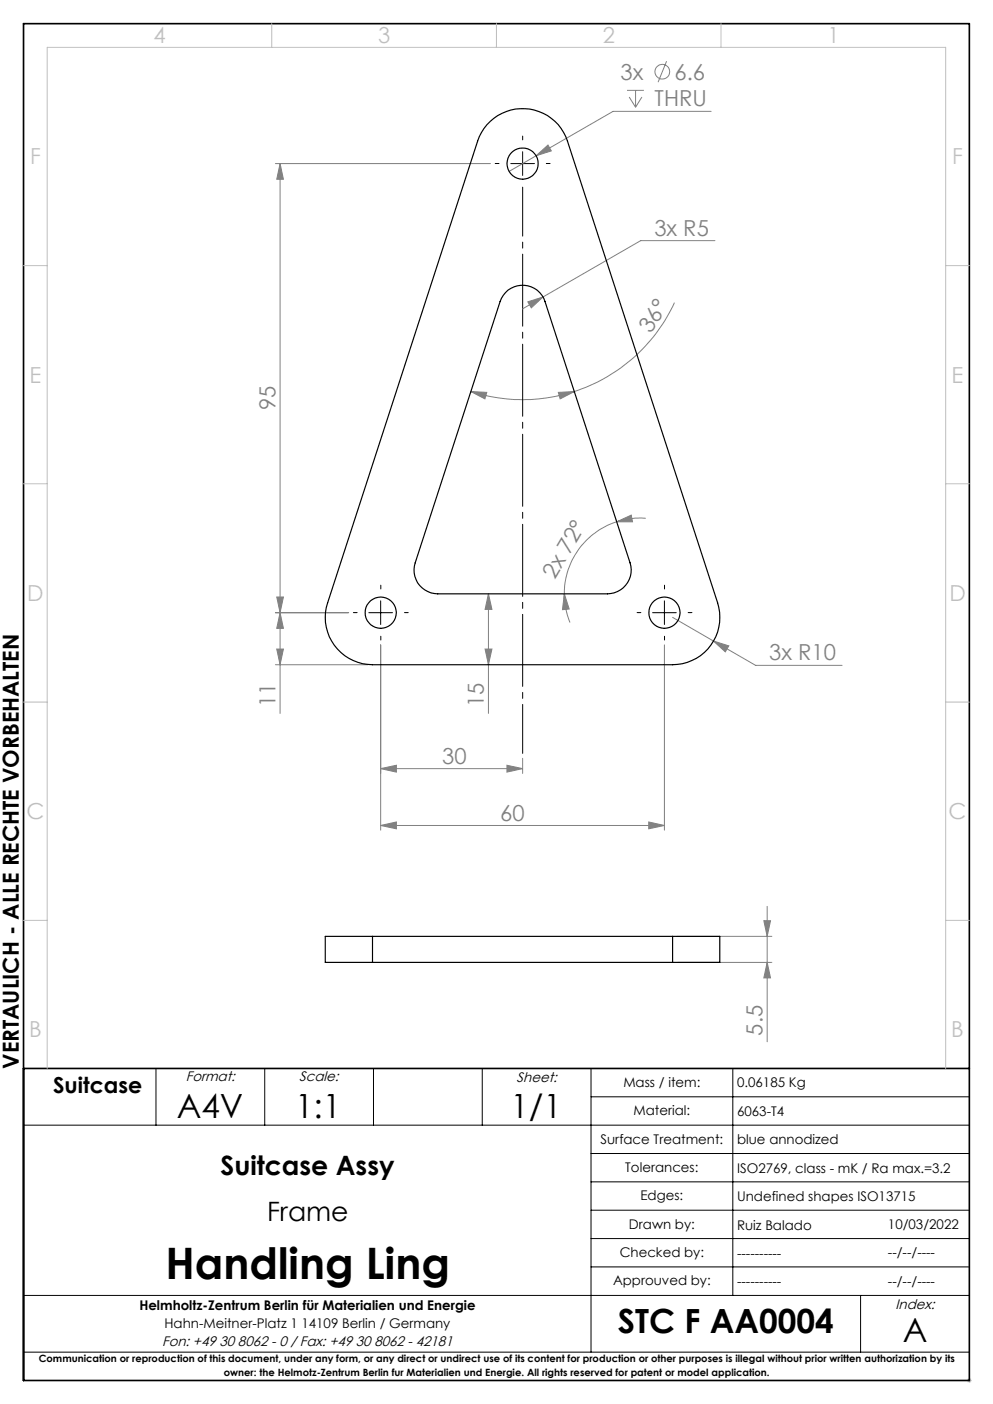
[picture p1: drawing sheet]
<svg xmlns="http://www.w3.org/2000/svg" width="210mm" height="297mm" viewBox="0 0 210 297" stroke-linecap="round" stroke-linejoin="round" font-family="sans-serif">
<g fill="none" stroke="#c0c0c0" stroke-width=".21">
<path d="M57.5 5v5M105 5v5M152.5 5v5M5 56.2h5M200 56.2h5M5 102.3h5M200 102.3h5M5 148.5h5M200 148.5h5M5 194.7h5M200 194.7h5M10 226v-216h190v216"/>
<path d="M204.5 292h1M204.6 291.7l.8 .7M205 291.5v1M205.4 291.7l-.8 .7"/>
</g>
<g fill="none" stroke="#000" stroke-width=".21">
<path d="M108 34.6h5M110.5 32.1v5M78 129.6h5M80.5 127.1v5M138 129.6h5M140.5 127.1v5M5 238h200M33 226v12M56 226v12M79 226v12M102 226v12M125 226v60"/>
<path d="M125 232h80M155 226v48M125 244h80M125 250h80M125 256h80M5 274h200M125 262h80M125 268h80M182 274v12M5 286h200"/>
</g>
<path d="M5 5h200v287h-200zM5 226h200" fill="none" stroke="#000" stroke-width=".35"/>
<g fill="none" stroke="#808080" stroke-width=".21">
<path d="M132.6 19.1h3.6M134.4 19.1v3.6M141 12.9l-1.8 4.5M58.2 34.6h45.5M59.2 34.6l.7 3.3h-1.4zM59.2 34.6v116.3M113.4 32.9l2.5-2.2 .7 1.2zM113.4 32.9l-5.7 3.4M133.1 20.5l1.3 2.2M135.7 20.5l-1.3 2.2M150.4 23.6h-20.8l-16.2 9.3M151.2 50.9h-15.7l-20.7 11.9"/>
<path d="M111.6 63.8l3.2-1-2.4 2.3zM114.8 62.8l-4.3 2.5M142.6 64a35.3 35.3 0 0 1-21.1 18.8M99.6 82.8l3.3 .2-.3 1.4zM99.6 82.8a35.5 35.5 0 0 0 21.9 0M118.1 83l3.4-.2-3 1.6zM130.4 110.4l3.1-1.4 .3 1.4zM130.4 110.4a15.9 15.9 0 0 0-11.1 15.2M136.6 109.6a15.8 15.8 0 0 0-6.2 .8M58.2 129.6h15.5M58.5 126.3h1.4l-.7 3.3zM58.5 137.3h1.4l-.7 3.3z"/>
<path d="M59.2 129.6l.7 3.3h-1.4zM80.5 136.4v39.2M102.6 137.3h1.4l-.7 3.3zM103.3 125.6l.7 3.3h-1.4zM103.3 125.6v25.3M119.3 125.6l1.1 3.2-1.4 .2zM119.3 125.6a15.7 15.7 0 0 0 1.2 6.1M140.5 136.4v39.2M142.2 130.6l17.6 10.2h18.3M150.9 135.6l3.2 1-.7 1.3zM58.2 140.6h19.6M80.5 174.6l3.3-.7v1.4z"/>
<path d="M80.5 162.6l3.3-.7v1.4zM80.5 174.6h60M80.5 162.6h30M107.2 161.9l3.3 .7-3.3 .7zM110.5 160.4v3.2M137.2 173.9l3.3 .7-3.3 .7zM143.2 198.1h20M161.5 194.8h1.4l-.7 3.3zM162.2 191.7v28.7M143.2 203.6h20M162.2 203.6l.7 3.3h-1.4z"/>
<circle cx="140.1" cy="15.2" r="1.56"/>
</g>
<path d="M105.5 34.6h-.8M110.5 29.6v-.8M115.5 34.6h.8M75.5 129.6h-.8M80.5 124.6v-.8M80.5 134.6v.8M85.5 129.6h.8M135.5 129.6h-.8M140.5 124.6v-.8M140.5 134.6v.8M145.5 129.6h.8" fill="none" stroke="#000" stroke-width=".21" stroke-dasharray="15.2 1.3 1.3 1.3"/>
<path d="M110.5 39.6v119.8" fill="none" stroke="#000" stroke-width=".21" stroke-dasharray="15.2 1.3 1.3 1.3" stroke-dashoffset="4.9"/>
<g fill="#808080">
<path d="M150.9 135.6l2.5 2.3 .7-1.3zM111.6 63.8l.8 1.3 2.4-2.3zM80.5 174.6l3.3-.7v1.4zM137.2 173.9l3.3 .7-3.3 .7zM80.5 162.6l3.3-.7v1.4zM107.2 161.9l3.3 .7-3.3 .7zM113.4 32.9l3.2-1-.7-1.2z"/>
<path d="M99.6 82.8l3.3 .2-.3 1.4zM118.1 83l3.4-.2-3 1.6z"/>
<path d="M130.4 110.4l3.1-1.4 .3 1.4zM119.3 125.6l1.1 3.2-1.4 .2z"/>
<path d="M58.5 126.3h1.4l-.7 3.3zM59.2 34.6l.7 3.3h-1.4zM58.5 137.3h1.4l-.7 3.3zM59.2 129.6l.7 3.3h-1.4z"/>
<path d="M103.3 125.6l.7 3.3h-1.4zM102.6 137.3h1.4l-.7 3.3zM161.5 194.8h1.4l-.7 3.3zM162.2 203.6l.7 3.3h-1.4z"/>
</g>
<g fill="none" stroke="#000" stroke-width=".25">
<path d="M103 26.4a10 10 0 0 1 17 3.5l31.8 97.6a10 10 0 0 1-9.6 13.1h-63.4a10 10 0 0 1-9.5-13.1l31.7-97.6a10.3 10.3 0 0 1 2-3.5zM106.9 61.9a5 5 0 0 1 8.4 1.9l17.9 55.3a5 5 0 0 1-4.7 6.5h-35.9a5 5 0 0 1-4.8-6.5l18-55.3zM78.8 198.1h-10v5.5h10M78.8 198.1v5.5M78.8 198.1h63.4M142.2 198.1h10v5.5h-10M142.2 198.1v5.5M78.8 203.6h63.4"/>
<circle cx="110.5" cy="34.6" r="3.3"/>
<circle cx="80.5" cy="129.6" r="3.3"/>
<circle cx="140.5" cy="129.6" r="3.3"/>
</g>
<text font-size="9.2" x="35" y="270.5">Handling Ling</text>
<g font-size="7.1">
<text x="37.4" y="236.5">A4V</text>
<text x="62.4" y="236.5">1:1</text>
<text x="107.9" y="236.5">1/1</text>
<text x="130.6" y="282.1">STC F AA0004</text>
<text x="191" y="283.8">A</text>
</g>
<g font-size="5.6">
<text x="46.6" y="248.5">Suitcase Assy</text>
<text x="56.5" y="258.2">Frame</text>
</g>
<g font-size="4.7" fill="#c0c0c0">
<text x="32.5" y="9.2">4</text>
<text x="80" y="9.2">3</text>
<text x="127.5" y="9.2">2</text>
<text x="175" y="9.2">1</text>
<text x="6.4" y="34.8">F</text>
<text x="201.4" y="34.8">F</text>
<text x="6.3" y="80.9">E</text>
<text x="201.3" y="80.9">E</text>
<text x="5.8" y="127.1">D</text>
<text x="200.8" y="127.1">D</text>
<text x="5.6" y="173.3">C</text>
<text x="200.6" y="173.3">C</text>
<text x="6.2" y="219.4">B</text>
<text x="201.2" y="219.4">B</text>
</g>
<g font-size="4.7" fill="#808080">
<text x="131.3" y="16.9">3x</text>
<text x="142.7" y="16.9">6.6</text>
<text x="138.4" y="22.5">THRU</text>
<text x="138.4" y="49.9">3x R5</text>
<text x="137.6" y="70.6" transform="rotate(-57 137.6 70.6)">36°</text>
<text x="58.2" y="86.8" transform="rotate(-90 58.2 86.8)">95</text>
<text x="117.3" y="122.6" transform="rotate(-60 117.3 122.6)">2x 72°</text>
<text x="162.7" y="139.7">3x R10</text>
<text x="58.2" y="149.6" transform="rotate(-90 58.2 149.6)">11</text>
<text x="102.3" y="149.6" transform="rotate(-90 102.3 149.6)">15</text>
<text x="93.5" y="161.6">30</text>
<text x="105.8" y="173.6">60</text>
<text x="161.2" y="219" transform="rotate(-90 161.2 219)">5.5</text>
</g>
<g font-size="4.7">
<text x="4" y="226.1" transform="rotate(-90 4 226.1)">VERTAULICH - ALLE RECHTE VORBEHALTEN</text>
<text x="11.2" y="231.1">Suitcase</text>
</g>
<g font-size="2.9">
<text x="39.3" y="228.8">Format:</text>
<text x="63.3" y="228.7">Scale:</text>
<text x="109.3" y="228.9">Sheet:</text>
<text x="189.4" y="276.9">Index:</text>
<text x="34.3" y="284.8">Fon: +49 30 8062 - 0 / Fax: +49 30 8062 - 42181</text>
</g>
<g font-size="2.8">
<text x="131.8" y="229.9">Mass / item:</text>
<text x="155.9" y="229.9">0.06185 Kg</text>
<text x="134" y="235.9">Material:</text>
<text x="155.9" y="236">6063-T4</text>
<text x="127" y="241.9">Surface Treatment:</text>
<text x="155.9" y="241.9">blue annodized</text>
<text x="132.2" y="247.9">Tolerances:</text>
<text x="155.9" y="248.1">ISO2769, class - mK / Ra max.=3.2</text>
<text x="135.5" y="253.9">Edges:</text>
<text x="155.9" y="254.1">Undefined shapes ISO13715</text>
<text x="133" y="259.9">Drawn by:</text>
<text x="155.9" y="260.1">Ruiz Balado</text>
<text x="187.8" y="260">10/03/2022</text>
<text x="131.1" y="265.9">Checked by:</text>
<text x="155.9" y="266.1">----------</text>
<text x="187.8" y="266">--/--/----</text>
<text x="129.6" y="271.9">Approuved by:</text>
<text x="155.9" y="272.1">----------</text>
<text x="187.8" y="271.9">--/--/----</text>
<text x="29.5" y="277.2">Helmholtz-Zentrum Berlin für Materialien und Energie</text>
<text x="34.8" y="281">Hahn-Meitner-Platz 1 14109 Berlin / Germany</text>
</g>
<g font-size="2.1">
<text x="8.2" y="288">Communication or reproduction of this document, under any form, or any direct or undirect use of its content for production or other purposes is illegal without prior written authorization by its</text>
<text x="47.3" y="291.2">owner: the Helmotz-Zentrum Berlin fur Materialien und Energie. All rights reserved for patent or model application.</text>
</g>
</svg>
